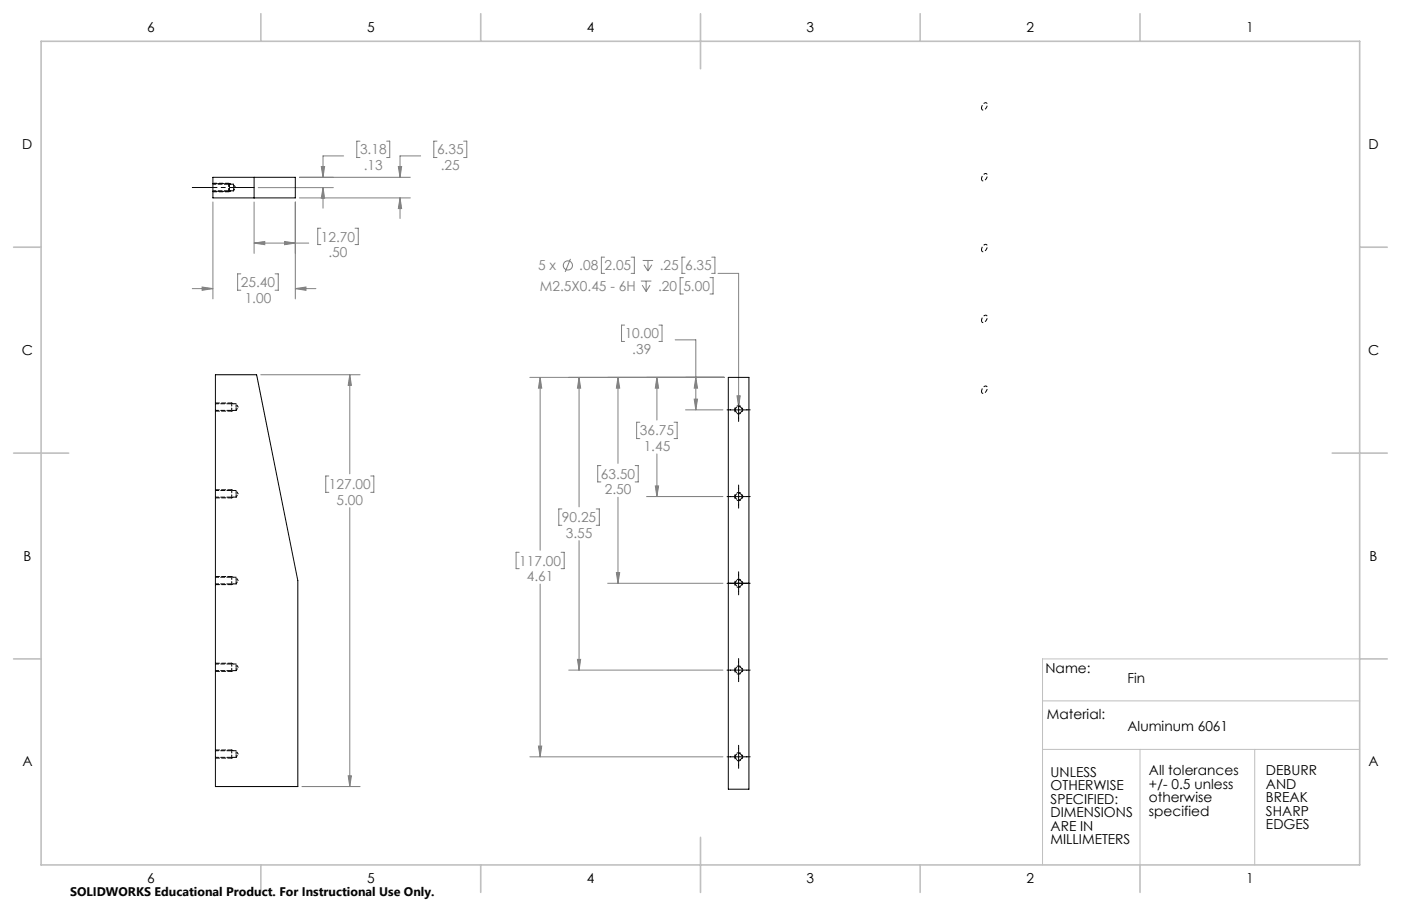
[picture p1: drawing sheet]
<svg xmlns="http://www.w3.org/2000/svg" width="432mm" height="279mm" viewBox="0 0 432 279" stroke-linecap="round" stroke-linejoin="round" font-family="sans-serif">
<g fill="none" stroke="#808080" stroke-width=".31">
<path d="M79.6 57.9h23.1M92.3 54.7h34.2M99 51.4h1l-.4 3.3zM99.6 57.9v6.3M99.6 57.9l.4 3.2h-1zM105.9 48.1h-6.3v6.6M110.9 43.5h-.9v5.1h.9M119.2 43.5h.9v5.1h-.9M122.8 51.4h1l-.5 3.3zM129.6 48.1h-6.3v6.6M134.7 43.5h-1v5.1h1M142.9 43.5h1v5.1h-1"/>
<path d="M65.6 62.3v29.9M78.3 62.3v15.8M78.3 75h16.8M78.3 75l3.3-.5v1zM87.7 74.5l3.3 .5-3.3 .5zM91 62.3v29.9M92.3 61h34.2M98.9 70.4h-1v5h1M109.4 70.4h1v5h-1M123.3 61v6.4M123.3 61l.5 3.3h-1zM175.8 79.8l-1.6 4.1"/>
<path d="M186.3 79.3h-1v5h1M194.5 79.3h1v5h-1M211.1 79.3h-.9v5h.9M219.4 79.3h.9v5h-.9M59.3 89h6.3M62.3 88.5l3.3 .5-3.3 .5zM74.2 84.5h-1v5h1M84.8 84.5h1v5h-1M91 89h6.4M91 89l3.3-.5v1zM197.5 86.7h3.3M197.9 87.9l1.2 2"/>
<path d="M198.1 80.3h3.2M198.5 81.6l1.2 2M199.1 86.7v3.2M199.7 80.3v3.3M200.3 87.9l-1.2 2M200.9 81.6l-1.2 2M210.6 85.6h-1v5.1h1M218.8 85.6h1v5.1h-1M221.3 84.3h6.3v41.1M80.4 115.6h30.6M107.8 115.6v30.5M107.8 115.6l.5 3.3h-1z"/>
<path d="M163.3 116.4h59.9M166.5 116.4v53.3M166.5 116.4l.5 3.3h-1.1zM178.5 116.4v39.9M178.5 116.4l.5 3.3h-1zM190.5 116.4v26.5M190.5 116.4l.5 3.3h-1zM192.5 100.3h-.9v5h.9M202.5 116.4l.5 3.3h-1zM202.5 116.4v13.1M203.1 100.3h.9v5h-.9M208.1 104.8h6.4v21.6"/>
<path d="M214.5 116.4l.5 3.3h-1zM197.2 130.2h-1v5.1h1M202.5 140v13.1M207.8 130.2h.9v5.1h-.9M211.3 126.4h11.5M214 123.1h1l-.5 3.3zM227.2 122.1h.9l-.5 3.3zM101.4 146.8h-1v5h1M107.8 156.6v86M114.3 146.8h.9v5h-.9M173.2 157h-1v5h1M183.8 157h.9v5h-.9"/>
<path d="M185.2 143.6h-1v5h1M190.5 153.4v26.5M195.8 143.6h.9v5h-.9M199.3 153.1h23.5M202 149.9h1l-.5 3.2zM160 170.3h-.9v5.1h.9M172.9 170.3h1v5.1h-1M178.5 166.7v40M187.3 179.9h35.5M190 176.6h1l-.5 3.3zM166.5 180.1v53.3M175.3 206.7h47.5"/>
<path d="M178 203.3h1l-.5 3.4zM107.3 239.3h1l-.5 3.3zM163.3 233.4h59.5M165.9 230.1h1.1l-.5 3.3zM93.1 242.6h17.9"/>
<circle cx="175" cy="81.9" r="1.4"/>
</g>
<path d="M226.4 126.4a1.25 1.25 0 0 0 1.8 1.1 1.25 1.25 0 0 0 .2-2.1 1.25 1.25 0 0 0-2 .8v.2M226.4 153.1a1.25 1.25 0 0 0 1.8 1.1 1.25 1.25 0 0 0 .2-2.1 1.25 1.25 0 0 0-2 .9v.1M226.4 179.9a1.25 1.25 0 0 0 1.8 1.1 1.25 1.25 0 0 0 .2-2.1 1.25 1.25 0 0 0-2 .8v.2M226.4 206.6a1.25 1.25 0 0 0 1.8 1.1 1.25 1.25 0 0 0 .2-2.1 1.25 1.25 0 0 0-2 .9v.1M226.4 233.4a1.25 1.25 0 0 0 1.8 1.1 1.25 1.25 0 0 0 .2-2.1 1.25 1.25 0 0 0-2 .8v.2" fill="none" stroke="#000" stroke-width=".31" stroke-dasharray="1.3 .6" stroke-dashoffset=".5" stroke-linecap="butt"/>
<path d="M302.5 33.3a.7 .7 0 0 0 .7 .7 .7 .7 0 0 0 .7-.6 .94 .94 0 0 0 .4-.9 .94 .94 0 0 0-.6-.8l-.9 .6-.3 1M302.5 55.2a.7 .7 0 0 0 .7 .6 .7 .7 0 0 0 .7-.6 .94 .94 0 0 0 .4-.9 .94 .94 0 0 0-.6-.8l-.9 .7-.3 1M302.5 77a.7 .7 0 0 0 .7 .7 .7 .7 0 0 0 .7-.7 .94 .94 0 0 0 .4-.9 .94 .94 0 0 0-.6-.7l-.9 .6-.3 1M302.5 98.8a.7 .7 0 0 0 .7 .7 .7 .7 0 0 0 .7-.6 .94 .94 0 0 0 .4-.9 .94 .94 0 0 0-.6-.8l-.9 .7-.3 .9M302.5 120.7a.7 .7 0 0 0 .7 .7 .7 .7 0 0 0 .7-.7 .94 .94 0 0 0 .4-.9 .94 .94 0 0 0-.6-.8l-.9 .7-.3 1" fill="none" stroke="#000" stroke-width=".31" stroke-dasharray="1.3 .6" stroke-dashoffset=".3" stroke-linecap="butt"/>
<path d="M59.3 57.8h19" fill="none" stroke="#000" stroke-width=".31" stroke-dasharray="15.2 1.3 1.3 1.3" stroke-dashoffset="7.6"/>
<path d="M321.3 216.1h97.8M419.1 203.2h-97.8v63.5M321.3 231.1h97.8M351.4 231.1v35.6M386.7 231.1v35.6" fill="none" stroke="#c0c0c0" stroke-width=".31"/>
<g fill="none" stroke="#c0c0c0" stroke-width=".5">
<path d="M12.7 12.7h406.4v254h-406.4zM80.4 4.2v8.5M148.2 4.2v8.5M215.9 4.2v17M283.6 4.2v8.5M351.4 4.2v8.5M4.2 76.2h8.5M419.1 76.2h8.5M4.2 139.7h17M410.6 139.7h17M4.2 203.2h8.5M419.1 203.2h8.5"/>
<path d="M215.9 258.2v17M80.4 266.7v8.5M148.2 266.7v8.5M283.6 266.7v8.5M351.4 266.7v8.5"/>
</g>
<g fill="none" stroke="#000" stroke-width=".31" stroke-dasharray="1.3 .6">
<path d="M65.6 56.6h5M65.6 59.1h5M70.6 59.1l.4-.2M70.6 56.6l.4 .2M66.4 124.3h5M66.4 126.8h5M71.4 126.8l.4-.2M71.4 124.3l.4 .2M66.4 151h5M66.4 153.5h5M71.4 153.5l.4-.2M71.4 151l.4 .3"/>
<path d="M66.4 177.8h5M71.4 177.8l.4 .2M66.4 180.3h5M71.4 180.3l.4-.2M66.4 204.5h5M66.4 207h5M71.4 207l.4-.2M71.4 204.5l.4 .3M66.4 231.3h5M66.4 233.8h5M71.4 233.8l.4-.2M71.4 231.3l.4 .2"/>
</g>
<path d="M70.6 59.1v-2.5M71.4 126.8v-2.5M71.4 153.5v-2.5M71.4 180.3v-2.5M71.4 207v-2.5M71.4 233.8v-2.5" fill="none" stroke="#000" stroke-width=".31" stroke-dasharray="1.3 .6" stroke-dashoffset=".3"/>
<path d="M224.1 126.4h7.1M227.6 122.8v7.2M224.1 153.1h7.1M227.6 149.6v7.1M224.1 179.9h7.1M227.6 176.3v7.1M224.1 206.7h7.1M227.6 203.1v7.1M224.1 233.4h7.1M227.6 229.8v7.2" fill="none" stroke="#000" stroke-width=".31"/>
<path d="M107.8 115.6l.5 3.3h-1zM107.3 239.3h1l-.5 3.3zM227.2 122.1l.4 3.3 .5-3.3zM214.5 116.4l.5 3.3h-1zM214 123.1h1l-.5 3.3zM202.5 116.4l.5 3.3h-1zM202 149.9h1l-.5 3.2zM190.5 116.4l.5 3.3h-1zM190 176.6h1l-.5 3.3zM178.5 116.4l.5 3.3h-1zM178 203.3h1l-.5 3.4zM166.5 116.4l.5 3.3h-1.1zM165.9 230.1h1.1l-.5 3.3zM122.8 51.4h1l-.5 3.3zM123.3 61l.5 3.3h-1zM91 89l3.3-.5v1zM62.3 88.5l3.3 .5-3.3 .5zM78.3 75l3.3-.5v1zM87.7 74.5l3.3 .5-3.3 .5zM99 51.4h1l-.4 3.3zM99.6 57.9l.4 3.2h-1z" fill="#808080"/>
<path d="M65.6 54.7h25.4v6.3h-25.4zM78.3 54.7v6.3M66.4 115.6h12.7l12.7 63.5v63.5h-25.4zM224.5 116.4h6.3v127h-6.3zM224.5 179.9h6.3" fill="none" stroke="#000" stroke-width=".31"/>
<path d="M72.8 125.5v-1M72.8 126.6v-1.1M72.8 152.3v-1M72.8 153.3v-1M72.8 179v-1M72.8 180.1v-1.1M72.8 205.8v-1M72.8 206.8v-1M72.8 232.5v-1M72.8 233.6v-1.1" fill="none" stroke="#000" stroke-width=".31" stroke-dasharray="1.3 .6" stroke-dashoffset=".5"/>
<g fill="none" stroke="#000" stroke-width=".31" stroke-dasharray="1.3 .6" stroke-dashoffset=".3">
<path d="M65.6 58.9h6.4M72 56.8h-6.4M66.4 126.6h6.4M72.8 124.5h-6.4M226.6 126.4a1.03 1.03 0 0 1 1.5-1 1.03 1.03 0 0 1 .2 1.7 1.03 1.03 0 0 1-1.6-.4l-.1-.3M66.4 153.3h6.4M72.8 151.3h-6.4M226.6 153.1a1.03 1.03 0 0 1 1.5-.9 1.03 1.03 0 0 1 .2 1.7 1.03 1.03 0 0 1-1.6-.5l-.1-.3M72.8 178h-6.4M226.6 179.9a1.03 1.03 0 0 1 1.5-1 1.03 1.03 0 0 1 .2 1.7 1.03 1.03 0 0 1-1.6-.4l-.1-.3M66.4 180.1h6.4M66.4 206.8h6.4"/>
<path d="M72.8 204.8h-6.4M226.6 206.6a1.03 1.03 0 0 1 1.5-.9 1.03 1.03 0 0 1 .2 1.7 1.03 1.03 0 0 1-1.6-.5l-.1-.3M66.4 233.6h6.4M72.8 231.5h-6.4M226.6 233.4a1.03 1.03 0 0 1 1.5-1 1.03 1.03 0 0 1 .2 1.7 1.03 1.03 0 0 1-1.6-.4l-.1-.3"/>
</g>
<g fill="none" stroke="#000" stroke-width=".31" stroke-dasharray="1.3 .6" stroke-dashoffset=".6">
<path d="M72 58.9v-2.1M72 58.9l.6-1.1M72.6 57.8l-.6-1M72.8 126.6l.6-1.1M73.4 125.5l-.6-1M72.8 153.3l.6-1M73.4 152.3l-.6-1M73.4 179l-.6-1M72.8 180.1l.6-1.1M72.8 206.8l.6-1M73.4 205.8l-.6-1M72.8 233.6l.6-1.1"/>
<path d="M73.4 232.5l-.6-1"/>
</g>
<g font-size="4.2">
<text x="45.4" y="9.9">6</text>
<text x="113.1" y="9.9">5</text>
<text x="180.9" y="9.9">4</text>
<text x="248.6" y="9.9">3</text>
<text x="316.3" y="9.9">2</text>
<text x="384.1" y="9.9">1</text>
<text x="6.9" y="45.9">D</text>
<text x="421.8" y="45.9">D</text>
<text x="6.7" y="109.4">C</text>
<text x="421.6" y="109.4">C</text>
<text x="7.2" y="172.9">B</text>
<text x="422.1" y="172.9">B</text>
<text x="322.2" y="207.5">Name:</text>
<text x="347.5" y="210.8">Fin</text>
<text x="322.7" y="221.7">Material:</text>
<text x="347.5" y="225.6">Aluminum 6061</text>
<text x="6.9" y="236.4">A</text>
<text x="323.8" y="239.5">UNLESS</text>
<text x="354.1" y="239.1">All tolerances</text>
<text x="390.2" y="239.1">DEBURR</text>
<text x="421.8" y="236.4">A</text>
<text x="323.8" y="243.7">OTHERWISE</text>
<text x="354.1" y="243.2">+/- 0.5 unless</text>
<text x="390.2" y="243.2">AND</text>
<text x="323.8" y="247.9">SPECIFIED:</text>
<text x="354.1" y="247.4">otherwise</text>
<text x="354.1" y="251.6">specified</text>
<text x="390.2" y="247.4">BREAK</text>
<text x="390.2" y="251.6">SHARP</text>
<text x="323.8" y="252">DIMENSIONS</text>
<text x="323.8" y="256.2">ARE IN</text>
<text x="390.2" y="255.8">EDGES</text>
<text x="323.8" y="260.4">MILLIMETERS</text>
<text x="45.4" y="272.4">6</text>
<text x="113.1" y="272.4">5</text>
<text x="180.9" y="272.4">4</text>
<text x="248.6" y="272.4">3</text>
<text x="316.3" y="272.4">2</text>
<text x="384.1" y="272.4">1</text>
</g>
<g font-size="4.2" fill="#808080">
<text x="111" y="47.6">3.18</text>
<text x="134.7" y="47.6">6.35</text>
<text x="112.1" y="52.4">.13</text>
<text x="135.9" y="52.4">.25</text>
<text x="98.9" y="74.5">12.70</text>
<text x="101.2" y="79.2">.50</text>
<text x="165.9" y="83.4">5 x</text>
<text x="178.5" y="83.4">.08</text>
<text x="186.3" y="83.4">2.05</text>
<text x="203.4" y="83.4">.25</text>
<text x="211.2" y="83.4">6.35</text>
<text x="74.2" y="88.5">25.40</text>
<text x="166.4" y="89.7">M2.5X0.45 - 6H</text>
<text x="202.8" y="89.7">.20</text>
<text x="210.6" y="89.7">5.00</text>
<text x="75.4" y="93.3">1.00</text>
<text x="192.5" y="104.4">10.00</text>
<text x="194.9" y="109.1">.39</text>
<text x="197.2" y="134.3">36.75</text>
<text x="198.4" y="139">1.45</text>
<text x="185.2" y="147.7">63.50</text>
<text x="101.4" y="150.9">127.00</text>
<text x="103.7" y="155.6">5.00</text>
<text x="186.4" y="152.4">2.50</text>
<text x="173.2" y="161">90.25</text>
<text x="174.4" y="165.8">3.55</text>
<text x="160" y="174.4">117.00</text>
<text x="162.4" y="179.2">4.61</text>
</g>
<text font-size="3.8" x="21.6" y="276.3">SOLIDWORKS Educational Product. For Instructional Use Only.</text>
</svg>
